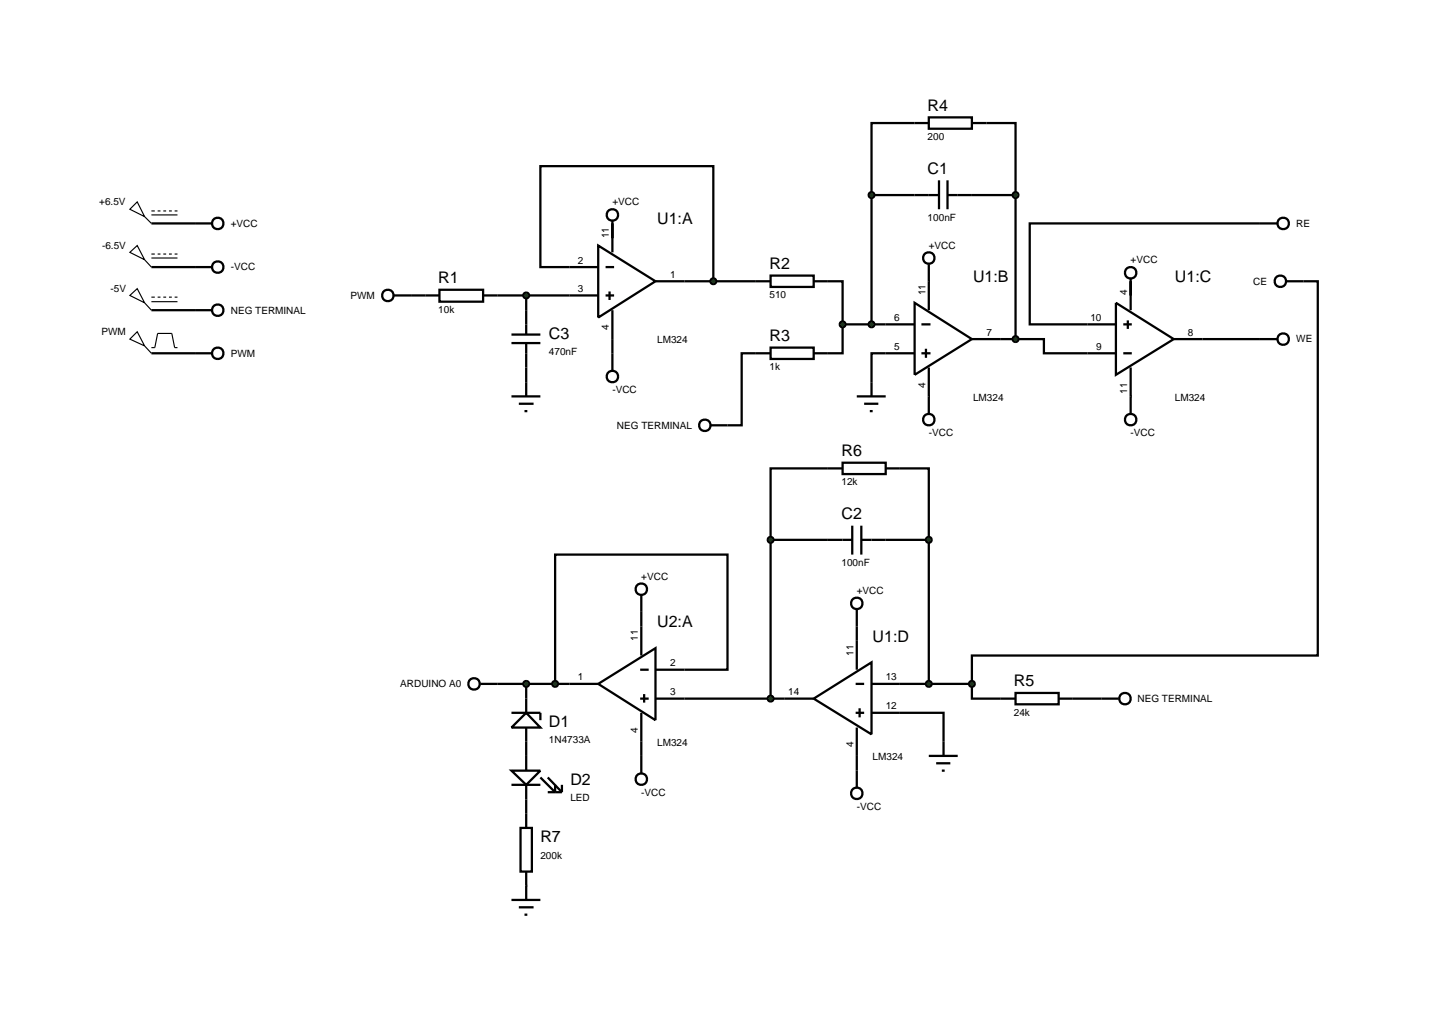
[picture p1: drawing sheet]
<svg xmlns="http://www.w3.org/2000/svg" width="257mm" height="180mm" viewBox="0 0 257 180" stroke-linecap="round" stroke-linejoin="round" font-family="sans-serif">
<g fill="none" stroke="#000" stroke-width=".4">
<path d="M26.7 39.4h7.7M108 39.4v5.1M153.7 34.4v22.8M153.7 34.4h7.6M161.3 21.7h-7.6v12.7M171.4 34.4h7.7M174 21.7h5.1v12.7M179.1 34.4v25.4M222.2 39.4h-40.6v17.8h10.2M26.7 54.7h7.7M26.7 47.1h7.7M72.5 52.1h5"/>
<path d="M77.5 51.1h7.7v2.1h-7.7zM85.2 52.1h20.3M92.8 52.1v2.6M105.5 47.1h-10.2v-17.8h30.5v20.3M105.5 43.3l10.1 6.3-10.1 6.4zM106.8 52.1h1.5M106.8 47.1h1.5M107.5 51.4v1.5M108 54.7v7.6M115.6 49.6h20.3M135.9 48.6h7.6v2h-7.6zM143.5 49.6h5.1v7.6"/>
<path d="M148.6 57.2v5.1h-5.1M148.6 57.2h7.6M176.5 59.8h2.6M179.1 59.8h5v2.5h7.7M199.4 49.6v2.5M212.1 59.8h10.1M229.9 49.6h2.5v66h-61v5M26.7 62.3h7.7M92.8 64.8v2.6M135.9 61.3h7.6v2h-7.6zM135.9 62.3h-5.1v12.7h-2.5M156.2 62.3h-2.5v5.1"/>
<path d="M135.9 95.2h10.1M135.9 95.2v28M146 82.6h-10.1v12.6M156.2 95.2h7.6M158.7 82.6h5.1v12.6M163.8 95.2v25.4M113.1 107.9v2.6M120.7 118.1h7.6v-20.3h-30.4v22.8M151.1 110.5v2.5M87.7 120.6h12.7M92.8 120.6v2.6M92.8 130.8v2.5"/>
<path d="M113.1 130.8v2.5M120.7 123.2h17.7M151.1 133.3v2.6M158.7 125.7h7.7v5.1M158.7 120.6h12.7M171.4 120.6v2.6h5.1M189.2 123.2h5.1M92.8 141v2.5"/>
</g>
<path d="M125.4 49.3l.4-.2-.5 .5zM125.8 49.1l.3 .1 .2 .4zM126.3 49.6l-.1 .3-.4 .2zM125.3 49.6l.5 .5-.4-.2z" fill="#004000" stroke="#000" stroke-width=".4"/>
<path d="M125.3 49.6l.5-.5 .5 .5-.5 .5z" fill="#004000"/>
<path d="M156.2 57.2h5.1M161.3 53.4l10.1 6.4-10.1 6.3zM162.5 57.2h1.6M163.8 49.6v5.1M171.4 59.8h5.1M156.2 62.3h5.1M162.5 62.3h1.6M163.3 61.5v1.6M163.8 64.8v5.1" fill="none" stroke="#000" stroke-width=".4"/>
<path d="M148.3 56.8l.3-.1-.5 .5zM148.6 56.7l.3 .1 .2 .4zM148.6 57.7l.5-.5-.2 .4zM148.1 57.2l.5 .5-.3-.1z" fill="#004000" stroke="#000" stroke-width=".4"/>
<path d="M148.6 56.7l.5 .5-.5 .5-.5-.5z" fill="#004000"/>
<g fill="none" stroke="#000" stroke-width=".4">
<path d="M161.3 34.4h4.3M161.3 21.7h2.5M163.8 20.7h7.6v2h-7.6zM165.6 31.8v5.1M167.1 31.8v5.1M167.1 34.4h4.3M171.4 21.7h2.6M191.8 57.2h5M196.8 53.4l10.2 6.4-10.2 6.3zM198.1 57.2h1.5M198.9 56.5v1.5M199.4 49.6v5.1"/>
<path d="M207 59.8h5.1M191.8 62.3h5M198.1 62.3h1.5M199.4 64.8v5.1"/>
</g>
<g fill="#004000" stroke="#000" stroke-width=".4">
<path d="M178.8 59.4l.3-.1-.5 .5zM179.1 59.3l.4 .2 .1 .3zM179.6 59.8l-.1 .3-.4 .2zM178.6 59.8l.5 .5-.4-.2z"/>
<path d="M153.4 56.8l.3-.1-.5 .5zM153.7 56.7l.4 .2 .1 .3zM154.2 57.2l-.1 .3-.4 .2zM153.2 57.2l.5 .5-.4-.2z"/>
<path d="M153.4 34l.3-.1-.5 .5zM153.7 33.9l.4 .2 .1 .3zM154.2 34.4l-.1 .3-.4 .2zM153.2 34.4l.5 .5-.4-.2z"/>
<path d="M178.8 34l.3-.1-.5 .5zM179.1 33.9l.4 .2 .1 .3zM179.6 34.4l-.1 .3-.4 .2zM178.6 34.4l.5 .5-.4-.2z"/>
</g>
<g fill="#004000">
<path d="M179.1 59.3l.5 .5-.5 .5-.5-.5z"/>
<path d="M153.7 56.7l.5 .5-.5 .5-.5-.5z"/>
<path d="M153.7 33.9l.5 .5-.5 .5-.5-.5z"/>
<path d="M179.1 33.9l.5 .5-.5 .5-.5-.5z"/>
</g>
<g fill="none" stroke="#000" stroke-width=".4">
<path d="M146 95.2h4.3M146 82.6h2.6M148.6 81.6h7.6v2h-7.6zM150.3 92.7v5.1M151.9 92.7v5.1M151.9 95.2h4.3M156.2 82.6h2.5M151.1 113v5.1M138.4 123.2h5.1M143.5 123.2l10.2-6.4v12.7zM150.9 120.6h1.5M150.9 125.7h1.5"/>
<path d="M151.1 128.3v5M151.6 124.9v1.6M153.7 120.6h5M153.7 125.7h5M176.5 123.2h2.6M179.1 122.2h7.6v2h-7.6zM186.7 123.2h2.5"/>
</g>
<g fill="#004000" stroke="#000" stroke-width=".4">
<path d="M163.5 94.8l.3-.1-.5 .5zM163.8 94.7l.3 .1 .2 .4zM164.3 95.2l-.1 .3-.4 .2zM163.3 95.2l.5 .5-.4-.2z"/>
<path d="M135.6 94.8l.3-.1-.5 .5zM135.9 94.7l.3 .1 .2 .4zM136.4 95.2l-.2 .4-.3 .1zM135.4 95.2l.5 .5-.4-.2z"/>
</g>
<g fill="#004000">
<path d="M163.8 94.7l.5 .5-.5 .5-.5-.5z"/>
<path d="M135.9 94.7l.5 .5-.5 .5-.5-.5z"/>
</g>
<path d="M112.9 118.1h1.5M113.1 110.5v5.1M115.6 118.1h5.1M100.4 120.6h5.1M105.5 120.6l10.1-6.3v12.7zM112.9 123.2h1.5M113.1 125.7v5.1M113.6 122.4v1.5M115.6 123.2h5.1" fill="none" stroke="#000" stroke-width=".4"/>
<path d="M135.6 122.8l.3-.1-.5 .5zM135.9 122.7l.3 .1 .2 .4zM136.4 123.2l-.2 .4-.3 .1zM135.4 123.2l.5 .5-.4-.2z" fill="#004000" stroke="#000" stroke-width=".4"/>
<path d="M135.9 122.7l.5 .5-.5 .5-.5-.5z" fill="#004000"/>
<g fill="none" stroke="#000" stroke-width=".4">
<path d="M90.2 135.9h5.1l-2.5 2.5zM90.2 125.7h5.1v1.3M90.2 138.4h5.1M92.8 125.7l2.5 2.6h-5.1zM92.8 123.2v2.5M92.8 128.3v2.5M92.8 133.3v2.6M92.8 138.4v2.6M95.3 137.1l2.6 2.6v-1.3M96.6 137.1l2.5 2.6M96.6 139.7h2.5M99.1 138.4v1.3"/>
<path d="M91.8 146h2v7.7h-2zM92.8 143.5v2.5M92.8 153.7v2.5"/>
</g>
<path d="M97.5 120.3l.4-.2-.5 .5zM97.9 120.1l.3 .1 .2 .4zM98.4 120.6l-.1 .3-.4 .2zM97.4 120.6l.5 .5-.4-.2z" fill="#004000" stroke="#000" stroke-width=".4"/>
<path d="M97.4 120.6l.5-.5 .5 .5-.5 .5z" fill="#004000"/>
<g fill="none" stroke="#000" stroke-width=".4">
<path d="M108 38.9v3.1M90.2 59h5.1M92.8 54.7v4.3M163.8 46.6v3M199.4 49.1v3M90.2 69.9h5.1M90.2 60.5h5.1M91.5 71.2h2.6M92.5 72.5h.5M92.8 60.5v4.3M92.8 67.4v2.5M108 62.3v3.1"/>
<path d="M151.1 69.9h5.1M152.4 71.2h2.5M153.4 72.5h.5M153.7 67.4v2.5M163.8 69.9v3.1M199.4 69.9v3.1M113.1 104.9v3M151.1 107.4v3.1M113.1 133.3v3.1M151.1 135.9v3M163.8 133.3h5.1M165.1 134.6h2.5"/>
<path d="M166.1 135.9h.5M166.4 130.8v2.5M90.2 158.7h5.1M91.5 160h2.6M92.8 156.2v2.5M92.5 161.3h.5"/>
<circle cx="108" cy="37.9" r="1.01"/>
<circle cx="163.8" cy="45.5" r="1.01"/>
<circle cx="199.4" cy="48.1" r="1.01"/>
<circle cx="108" cy="66.4" r="1.01"/>
<circle cx="163.8" cy="74" r="1.01"/>
<circle cx="199.4" cy="74" r="1.01"/>
<circle cx="113.1" cy="103.9" r="1.01"/>
<circle cx="151.1" cy="106.4" r="1.01"/>
<circle cx="113.1" cy="137.4" r="1.01"/>
<circle cx="151.1" cy="139.9" r="1.01"/>
</g>
<path d="M92.5 51.7l.3-.1-.5 .5zM92.8 51.6l.3 .1 .2 .4zM93.3 52.1l-.2 .4-.3 .1zM92.3 52.1l.5 .5-.4-.2z" fill="#004000" stroke="#000" stroke-width=".4"/>
<path d="M92.8 51.6l.5 .5-.5 .5-.5-.5z" fill="#004000"/>
<g fill="none" stroke="#000" stroke-width=".4">
<path d="M69.4 52.1h3.1M84.7 120.6h3"/>
<circle cx="68.4" cy="52.1" r="1.01"/>
<circle cx="83.6" cy="120.6" r="1.01"/>
</g>
<path d="M92.5 120.2l.3-.1-.5 .5zM92.8 120.1l.3 .1 .2 .4zM93.3 120.6l-.2 .4-.3 .1zM92.3 120.6l.5 .5-.4-.2z" fill="#004000" stroke="#000" stroke-width=".4"/>
<path d="M92.8 120.1l.5 .5-.5 .5-.5-.5z" fill="#004000"/>
<g fill="none" stroke="#000" stroke-width=".4">
<path d="M222.2 39.4h3.1M222.2 59.8h3.1M226.8 49.6h3.1M194.3 123.2h3"/>
<circle cx="226.3" cy="39.4" r="1.01"/>
<circle cx="225.8" cy="49.6" r="1.01"/>
<circle cx="226.3" cy="59.8" r="1.01"/>
<circle cx="198.4" cy="123.2" r="1.01"/>
</g>
<g fill="#004000" stroke="#000" stroke-width=".4">
<path d="M163.5 120.2l.3-.1-.5 .5zM163.8 120.1l.3 .1 .2 .4zM164.3 120.6l-.1 .3-.4 .2zM163.3 120.6l.5 .5-.4-.2z"/>
<path d="M171.1 120.2l.3-.1-.5 .5zM171.4 120.1l.3 .1 .2 .4zM171.4 121.1l.5-.5-.2 .4zM170.9 120.6l.5 .5-.4-.2z"/>
</g>
<g fill="#004000">
<path d="M163.8 120.1l.5 .5-.5 .5-.5-.5z"/>
<path d="M171.4 120.1l.5 .5-.5 .5-.5-.5z"/>
</g>
<g fill="none" stroke="#000" stroke-width=".4">
<path d="M34.4 39.4h3M34.4 47.1h3M34.4 54.7h3M34.4 62.3h3M125.3 75h3"/>
<circle cx="38.4" cy="39.4" r="1.01"/>
<circle cx="38.4" cy="47.1" r="1.01"/>
<circle cx="38.4" cy="54.7" r="1.01"/>
<circle cx="38.4" cy="62.3" r="1.01"/>
<circle cx="124.3" cy="75" r="1.01"/>
</g>
<g fill="none" stroke="#000" stroke-width=".2">
<path d="M24.2 35.6l1.3 2.6-2.6-1.3zM25.5 38.2l1.2 1.2M26.7 37.2h.6M26.7 37.9h4.6M27.8 37.2h.5M28.8 37.2h.5M29.8 37.2h.5M30.8 37.2h.5M22.9 44.5l1.3-1.2 1.3 2.5zM22.9 52.1l1.3-1.2 1.3 2.5zM22.9 59.8l1.3-1.3 1.3 2.5zM25.5 45.8l1.2 1.3"/>
<path d="M25.5 53.4l1.2 1.3M26.7 44.8h.6M26.7 45.5h4.6M26.7 52.4h.6M26.7 53.2h4.6M27.8 44.8h.5M27.8 52.4h.5M28.8 44.8h.5M28.8 52.4h.5M29.8 44.8h.5M29.8 52.4h.5M30.8 44.8h.5"/>
<path d="M30.8 52.4h.5M25.5 61l1.2 1.3M26.7 61.3h.6l.5-2.5h2.5l.5 2.5h.5"/>
</g>
<g font-size="2.8">
<text x="163.6" y="19.6">R4</text>
<text x="163.6" y="30.7">C1</text>
<text x="115.9" y="39.6">U1:A</text>
<text x="135.7" y="47.5">R2</text>
<text x="77.3" y="50">R1</text>
<text x="171.6" y="49.8">U1:B</text>
<text x="207.2" y="49.8">U1:C</text>
<text x="96.8" y="59.8">C3</text>
<text x="135.7" y="60.2">R3</text>
<text x="148.4" y="80.5">R6</text>
<text x="148.4" y="91.6">C2</text>
<text x="115.9" y="110.6">U2:A</text>
<text x="153.9" y="113.2">U1:D</text>
<text x="178.8" y="121.1">R5</text>
<text x="96.8" y="128.3">D1</text>
<text x="100.6" y="138.5">D2</text>
<text x="95.3" y="148.6">R7</text>
</g>
<g font-size="1.8">
<text x="163.6" y="24.7">200</text>
<text x="17.5" y="36.2">+6.5V</text>
<text x="40.7" y="40">+VCC</text>
<text x="107.4" y="42" transform="rotate(-90 107.4 42)">11</text>
<text x="108" y="36.2">+VCC</text>
<text x="163.6" y="38.9">100nF</text>
<text x="228.6" y="40">RE</text>
<text x="18" y="43.9">-6.5V</text>
<text x="40.7" y="47.7">-VCC</text>
<text x="101.9" y="46.5">2</text>
<text x="163.8" y="43.9">+VCC</text>
<text x="199.4" y="46.4">+VCC</text>
<text x="19.5" y="51.5">-5V</text>
<text x="61.8" y="52.7">PWM</text>
<text x="101.9" y="51.5">3</text>
<text x="118.2" y="49">1</text>
<text x="135.7" y="52.6">510</text>
<text x="163.2" y="52.1" transform="rotate(-90 163.2 52.1)">11</text>
<text x="198.8" y="52.1" transform="rotate(-90 198.8 52.1)">4</text>
<text x="221" y="50.2">CE</text>
<text x="17.9" y="59.1">PWM</text>
<text x="40.7" y="55.3">NEG TERMINAL</text>
<text x="77.3" y="55.2">10k</text>
<text x="107.4" y="58.2" transform="rotate(-90 107.4 58.2)">4</text>
<text x="157.7" y="56.6">6</text>
<text x="174" y="59.2">7</text>
<text x="192.3" y="56.6">10</text>
<text x="209.5" y="59.2">8</text>
<text x="40.7" y="62.9">PWM</text>
<text x="96.8" y="62.6">470nF</text>
<text x="115.9" y="60.5">LM324</text>
<text x="135.7" y="65.3">1k</text>
<text x="157.7" y="61.7">5</text>
<text x="193.3" y="61.7">9</text>
<text x="228.6" y="60.4">WE</text>
<text x="108" y="69.3">-VCC</text>
<text x="163.2" y="68.4" transform="rotate(-90 163.2 68.4)">4</text>
<text x="171.6" y="70.7">LM324</text>
<text x="198.8" y="69.4" transform="rotate(-90 198.8 69.4)">11</text>
<text x="207.2" y="70.7">LM324</text>
<text x="108.8" y="75.6">NEG TERMINAL</text>
<text x="163.8" y="76.9">-VCC</text>
<text x="199.4" y="76.9">-VCC</text>
<text x="148.4" y="85.6">12k</text>
<text x="148.4" y="99.8">100nF</text>
<text x="113.1" y="102.2">+VCC</text>
<text x="151.1" y="104.7">+VCC</text>
<text x="112.5" y="113" transform="rotate(-90 112.5 113)">11</text>
<text x="101.9" y="120">1</text>
<text x="118.2" y="117.5">2</text>
<text x="150.5" y="115.6" transform="rotate(-90 150.5 115.6)">11</text>
<text x="156.2" y="120">13</text>
<text x="70.6" y="121.2">ARDUINO A0</text>
<text x="118.2" y="122.6">3</text>
<text x="139" y="122.6">14</text>
<text x="156.2" y="125.1">12</text>
<text x="200.6" y="123.8">NEG TERMINAL</text>
<text x="96.8" y="131.1">1N4733A</text>
<text x="112.5" y="129.3" transform="rotate(-90 112.5 129.3)">4</text>
<text x="115.9" y="131.5">LM324</text>
<text x="150.5" y="131.8" transform="rotate(-90 150.5 131.8)">4</text>
<text x="178.8" y="126.2">24k</text>
<text x="153.9" y="134.1">LM324</text>
<text x="100.6" y="141.3">LED</text>
<text x="113.1" y="140.3">-VCC</text>
<text x="151.1" y="142.8">-VCC</text>
<text x="95.3" y="151.4">200k</text>
</g>
</svg>
